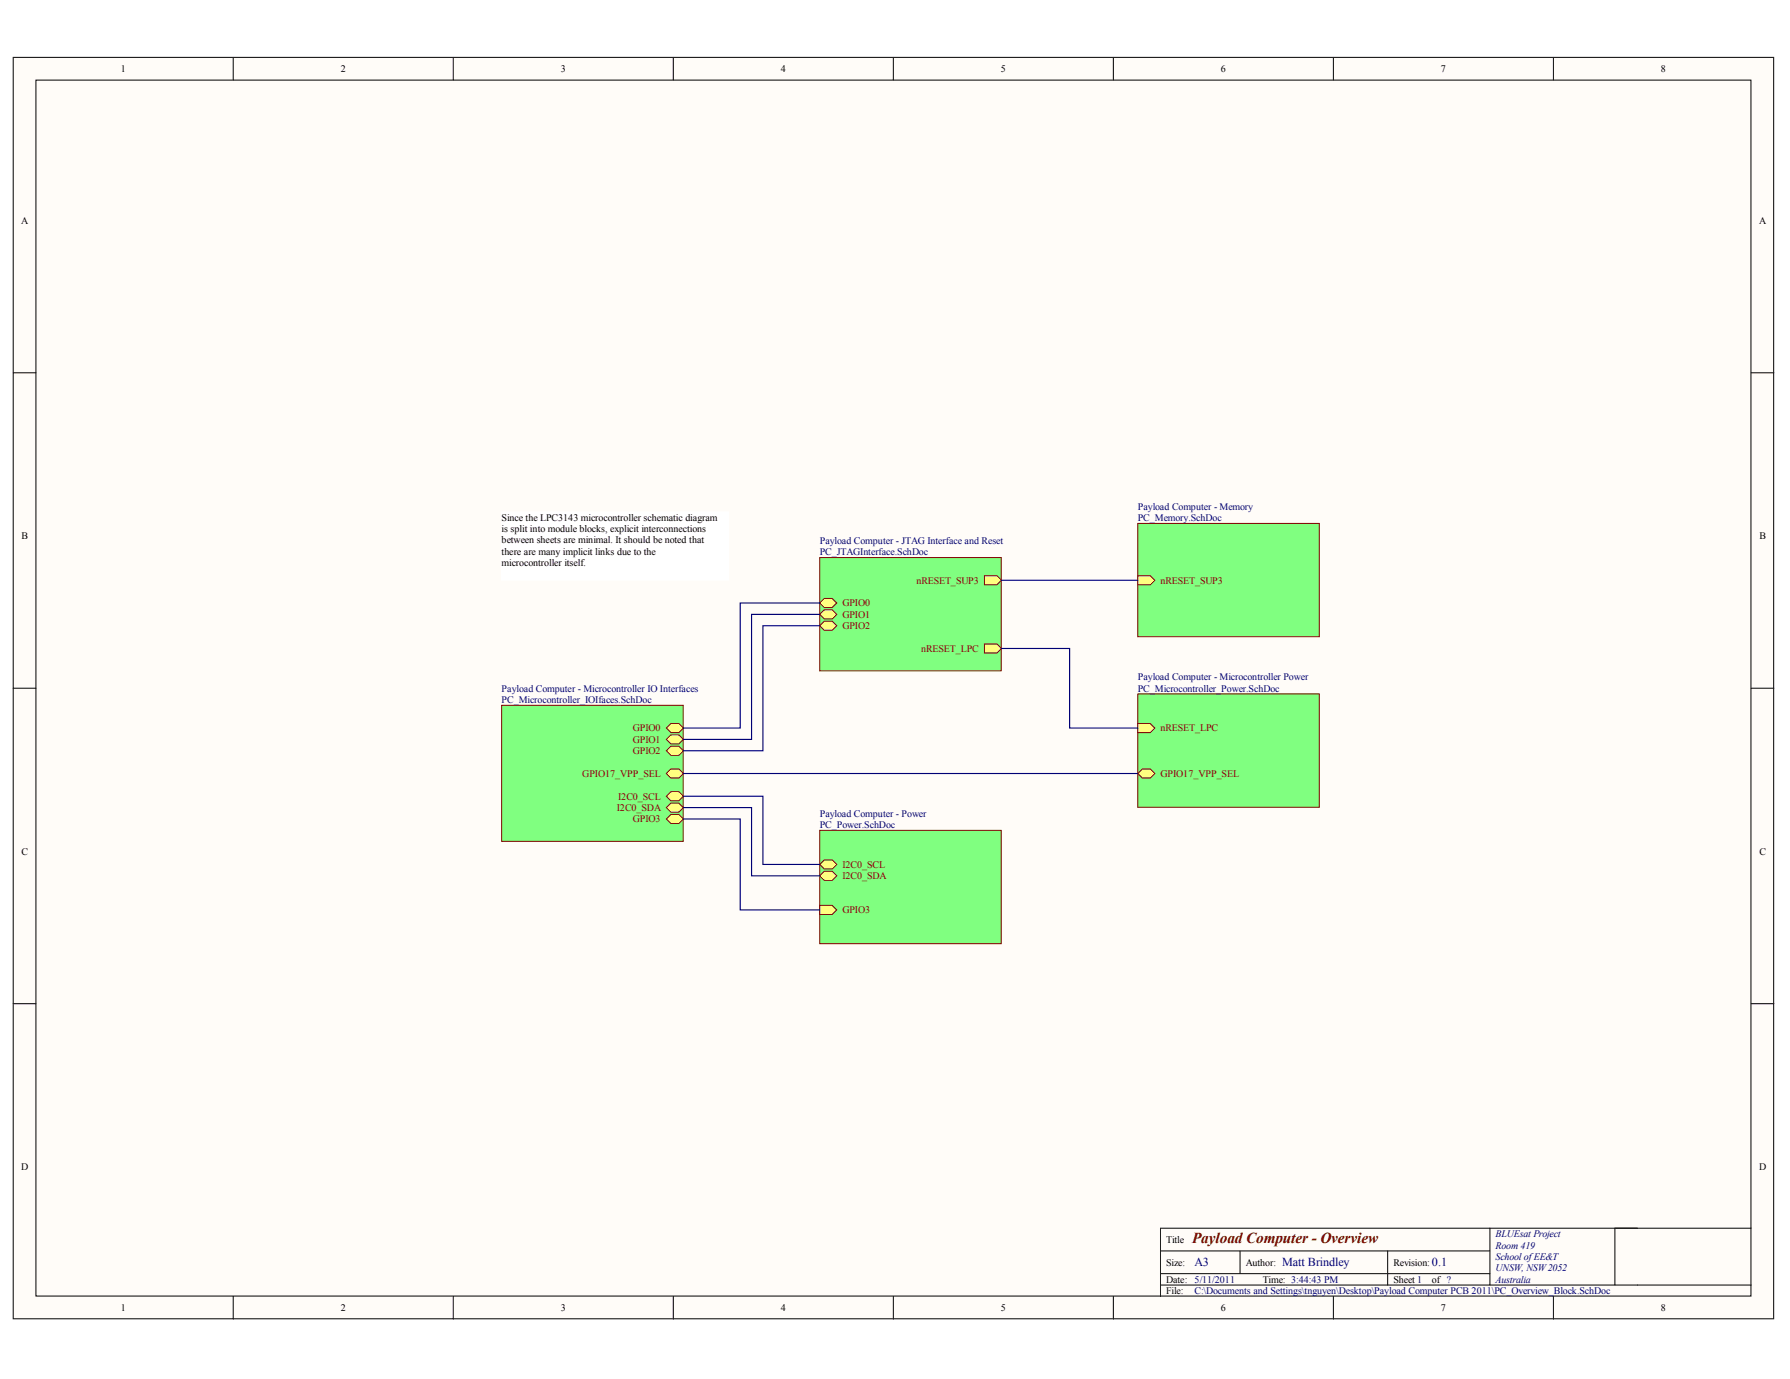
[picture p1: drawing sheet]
<svg xmlns="http://www.w3.org/2000/svg" width="269mm" height="207mm" viewBox="0 0 269 207" stroke-linecap="round" stroke-linejoin="round" font-family="sans-serif">
<g fill="#fffcf8" stroke="#000" stroke-width=".15">
<path d="M2 8.6h264.4v189.4h-264.4z"/>
<path d="M5.4 12h257.6v182.6h-257.6z"/>
</g>
<g fill="none" stroke="#000" stroke-width=".15">
<path d="M35 8.6v3.4M68.1 8.6v3.4M101.1 8.6v3.4M134.2 8.6v3.4M167.2 8.6v3.4M200.2 8.6v3.4M233.3 8.6v3.4M2 56h3.4M263 56h3.4M2 103.4h3.4M263 103.4h3.4M2 150.7h3.4"/>
<path d="M263 150.7h3.4M35 194.7v3.4M68.1 194.7v3.4M101.1 194.7v3.4M134.2 194.7v3.4M167.2 194.7v3.4M174.3 187.8h49.5M174.3 193h88.7M174.3 191.3h49.5M186.2 187.8v3.5M200.2 194.7v3.4M208.4 187.8v5.2"/>
<path d="M223.8 184.4v8.6M233.3 194.7v3.4M245.9 184.4h-71.6v10.3M263 184.4h-20.5v8.6"/>
</g>
<path d="M123.1 124.7h27.3v17h-27.3z" fill="#80ff80" stroke="#800000" stroke-width=".15"/>
<g fill="#ffff80" stroke="#800000" stroke-width=".15">
<path d="M123.8 129.1h1.2l.7 .7-.7 .7h-1.2l-.7-.7z" fill-rule="evenodd"/>
<path d="M123.8 130.8h1.2l.7 .7-.7 .7h-1.2l-.7-.7z" fill-rule="evenodd"/>
<path d="M123.1 136h1.9l.7 .6-.7 .7h-1.9z" fill-rule="evenodd"/>
</g>
<path d="M170.9 104.2h27.2v17h-27.2z" fill="#80ff80" stroke="#800000" stroke-width=".15"/>
<g fill="#ffff80" stroke="#800000" stroke-width=".15">
<path d="M171.6 115.5h1.1l.7 .7-.7 .6h-1.1l-.7-.6z" fill-rule="evenodd"/>
<path d="M170.9 108.6h1.8l.7 .7-.7 .7h-1.8z" fill-rule="evenodd"/>
</g>
<path d="M170.9 78.6h27.2v17h-27.2z" fill="#80ff80" stroke="#800000" stroke-width=".15"/>
<path d="M170.9 86.5h1.8l.7 .6-.7 .7h-1.8z" fill-rule="evenodd" fill="#ffff80" stroke="#800000" stroke-width=".15"/>
<path d="M75.3 105.9h27.3v20.4h-27.3z" fill="#80ff80" stroke="#800000" stroke-width=".15"/>
<g fill="#ffff80" stroke="#800000" stroke-width=".15">
<path d="M100.8 110.4h1.1l.7 .6-.7 .7h-1.1l-.7-.7z" fill-rule="evenodd"/>
<path d="M100.8 112.1h1.1l.7 .6-.7 .7h-1.1l-.7-.7z" fill-rule="evenodd"/>
<path d="M100.8 122.3h1.1l.7 .7-.7 .7h-1.1l-.7-.7z" fill-rule="evenodd"/>
<path d="M100.8 115.5h1.1l.7 .7-.7 .6h-1.1l-.7-.6z" fill-rule="evenodd"/>
<path d="M100.8 118.9h1.1l.7 .7-.7 .7h-1.1l-.7-.7z" fill-rule="evenodd"/>
<path d="M100.8 120.6h1.1l.7 .7-.7 .7h-1.1l-.7-.7z" fill-rule="evenodd"/>
<path d="M100.8 108.6h1.1l.7 .7-.7 .7h-1.1l-.7-.7z" fill-rule="evenodd"/>
</g>
<path d="M123.1 83.7h27.3v17h-27.3z" fill="#80ff80" stroke="#800000" stroke-width=".15"/>
<g fill="#ffff80" stroke="#800000" stroke-width=".15">
<path d="M123.8 89.9h1.2l.7 .7-.7 .6h-1.2l-.7-.6z" fill-rule="evenodd"/>
<path d="M123.8 91.6h1.2l.7 .7-.7 .6h-1.2l-.7-.6z" fill-rule="evenodd"/>
<path d="M123.8 93.3h1.2l.7 .7-.7 .6h-1.2l-.7-.6z" fill-rule="evenodd"/>
<path d="M147.8 96.7h1.9l.7 .7-.7 .7h-1.9z" fill-rule="evenodd"/>
<path d="M147.8 86.5h1.9l.7 .6-.7 .7h-1.9z" fill-rule="evenodd"/>
</g>
<path d="M123.1 90.6h-11.9v18.7h-8.6M123.1 92.3h-10.2v18.7h-10.3M123.1 94h-8.5v18.7h-12M150.4 97.4h10.2v11.9h10.3M150.4 87.1h20.5M102.6 119.6h12v10.2h8.5M102.6 116.2h68.3M102.6 121.3h10.3v10.2h10.2M102.6 123h8.6v13.6h11.9" fill="none" stroke="#000080" stroke-width=".17"/>
<path d="M75.3 76.9h34.1v10.2h-34.1z" fill="#fff" stroke="#fff" stroke-width=".15"/>
<text font-size="2.3" fill="#800000" x="179.1" y="186.6">Payload Computer - Overview</text>
<g font-size="1.8" fill="#000080">
<text x="179.4" y="190.1">A3</text>
<text x="192.5" y="190.1">Matt Brindley</text>
<text x="215.1" y="190.1">0.1</text>
</g>
<g font-size="1.5">
<text x="18.1" y="10.8">1</text>
<text x="51.2" y="10.8">2</text>
<text x="84.2" y="10.8">3</text>
<text x="117.3" y="10.8">4</text>
<text x="150.3" y="10.8">5</text>
<text x="183.4" y="10.8">6</text>
<text x="216.4" y="10.8">7</text>
<text x="249.4" y="10.8">8</text>
<text x="3.2" y="33.6">A</text>
<text x="264.2" y="33.6">A</text>
<text x="3.2" y="81">B</text>
<text x="75.3" y="78.2">Since the LPC3143 microcontroller schematic diagram</text>
<text x="75.3" y="79.9">i</text>
<text x="75.3" y="81.6">between sheets are minimal. It should be noted that</text>
<text x="75.3" y="83.3">there are many implicit links due to the</text>
<text x="75.7" y="79.9">s split into module blocks, explicit interconnections</text>
<text x="264.2" y="81">B</text>
<text x="75.3" y="85">microcontroller itself.</text>
<text x="3.2" y="128.4">C</text>
<text x="264.2" y="128.4">C</text>
<text x="3.2" y="175.7">D</text>
<text x="264.2" y="175.7">D</text>
<text x="175.1" y="186.6">Title</text>
<text x="175.1" y="190.1">Size:</text>
<text x="187.1" y="190.1">Author:</text>
<text x="209.3" y="190.1">Revision:</text>
<text x="18.1" y="196.9">1</text>
<text x="51.2" y="196.9">2</text>
<text x="84.2" y="196.9">3</text>
<text x="117.3" y="196.9">4</text>
<text x="150.3" y="196.9">5</text>
<text x="175.1" y="192.6">Date:</text>
<text x="175.1" y="194.3">File:</text>
<text x="183.4" y="196.9">6</text>
<text x="189.6" y="192.6">Time: 3:44:43 PM</text>
<text x="209.3" y="192.6">Sheet 1</text>
<text x="215.1" y="192.6">of ?</text>
<text x="216.4" y="196.9">7</text>
<text x="249.4" y="196.9">8</text>
</g>
<g font-size="1.5" fill="#000080">
<text x="170.9" y="76.5">Payload Computer - Memory</text>
<text x="123.1" y="81.7">Payload Computer - JTAG Interface and Reset</text>
<text x="123.1" y="83.4">PC_JTAGInterface.SchDoc</text>
<text x="170.9" y="78.3">PC_Memory.SchDoc</text>
<text x="75.3" y="103.9">Payload Computer - Microcontroller IO Interfaces</text>
<text x="75.3" y="105.6">PC_Microcontroller_IOIfaces.SchDoc</text>
<text x="170.9" y="102.1">Payload Computer - Microcontroller Power</text>
<text x="170.9" y="103.9">PC_Microcontroller_Power.SchDoc</text>
<text x="123.1" y="122.6">Payload Computer - Power</text>
<text x="123.1" y="124.3">PC_Power.SchDoc</text>
<text x="224.6" y="185.8">BLUEsat Project</text>
<text x="224.6" y="187.5">Room 419</text>
<text x="224.6" y="189.2">School ofEE&amp;T</text>
<text x="224.6" y="190.9">UNSW, NSW2052</text>
<text x="179.4" y="192.6">5/11/2011</text>
<text x="179.4" y="194.3">C:\Documents and Settings\tnguyen\Desktop\Payload Computer PCB 2011\PC_Overview_Block.SchDoc</text>
<text x="224.6" y="192.6">Australia</text>
</g>
<g font-size="1.5" fill="#800000">
<text x="137.6" y="87.6">nRESET_SUP3</text>
<text x="174.3" y="87.6">nRESET_SUP3</text>
<text x="126.5" y="91.1">GPIO0</text>
<text x="126.5" y="92.8">GPIO1</text>
<text x="126.5" y="94.5">GPIO2</text>
<text x="138.3" y="97.9">nRESET_LPC</text>
<text x="95" y="111.5">GPIO1</text>
<text x="95" y="113.2">GPIO2</text>
<text x="95" y="109.8">GPIO0</text>
<text x="174.3" y="109.8">nRESET_LPC</text>
<text x="87.4" y="116.7">GPIO17_VPP_SEL</text>
<text x="174.3" y="116.7">GPIO17_VPP_SEL</text>
<text x="92.6" y="121.8">I2C0_SDA</text>
<text x="92.8" y="120.1">I2C0_SCL</text>
<text x="95" y="123.5">GPIO3</text>
<text x="126.5" y="130.3">I2C0_SCL</text>
<text x="126.5" y="132">I2C0_SDA</text>
<text x="126.5" y="137.1">GPIO3</text>
</g>
</svg>
